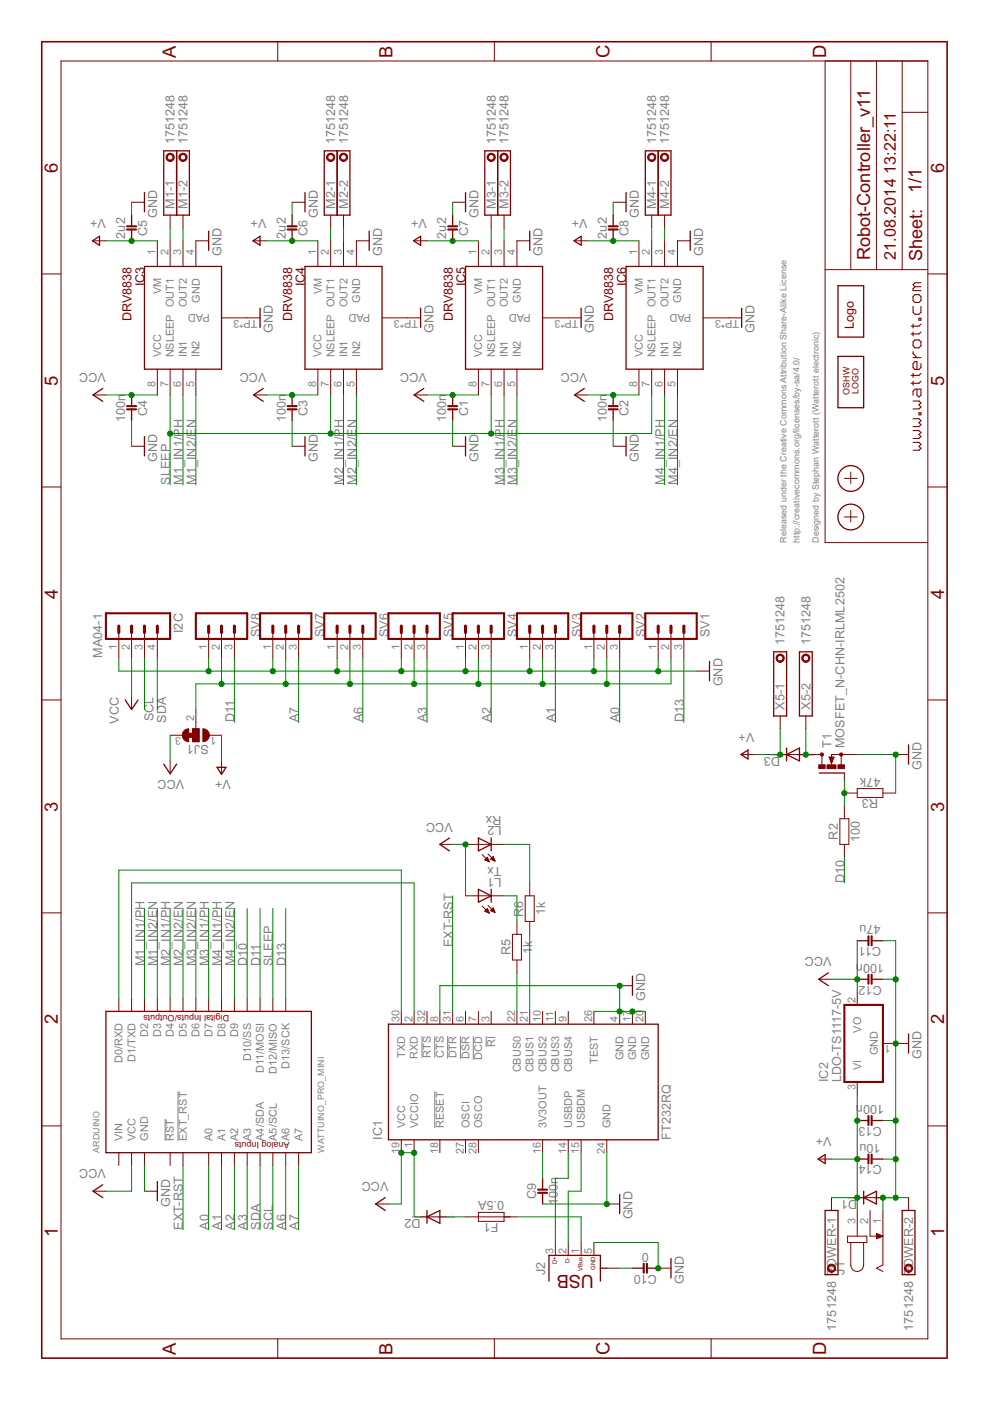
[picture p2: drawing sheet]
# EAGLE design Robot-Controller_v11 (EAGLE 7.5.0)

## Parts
ARDUINO  WATTUINO_PRO_MINI  WATTUINO_PRO_MINI5ADV1.0  [WATTUINO_PRO_MINI]
C1  100n  CAPACITOR-C0603  [R0603]
C2  100n  CAPACITOR-C0603  [R0603]
C3  100n  CAPACITOR-C0603  [R0603]
C4  100n  CAPACITOR-C0603  [R0603]
C5  2u2  CAPACITOR-C0603  [R0603]
C6  2u2  CAPACITOR-C0603  [R0603]
C7  2u2  CAPACITOR-C0603  [R0603]
C8  2u2  CAPACITOR-C0603  [R0603]
C9  100n  CAPACITOR-C0603  [R0603]
C10  0  CAPACITOR-C0603  [R0603]
C11  47u  CAPACITOR-C1206  [R1206]
C12  100n  CAPACITOR-C0603  [R0603]
C13  100n  CAPACITOR-C0603  [R0603]
C14  10u  CAPACITOR-C1206  [R1206]
D1  CGRM4001-G  [SOD-123_MINI-SMA]
D2  CGRM4001-G  [SOD-123_MINI-SMA]
D3  CGRM4001-G  [SOD-123_MINI-SMA]
F1  0.5A  RESISTOR-R0805  [R0805]
I2C  MA04-1  [MA04-1]
IC1  FT232RQ  [QFN32]
IC2  LDO-TS1117-5V  LDO-TS1117  [SOT223]
IC3  DRV8838  DRV8837  [WSON8]
IC4  DRV8838  DRV8837  [WSON8]
IC5  DRV8838  DRV8837  [WSON8]
IC6  DRV8838  DRV8837  [WSON8]
J1  DC-JACK""  [DC-JACK]
J2  USB10103594-0001LF  [10103594]
L1  Tx  LED-0603  [LED_0603]
L2  Rx  LED-0603  [LED_0603]
LOGO2  OSHW_LOGOX0100  [OSHW_6X100]
LOGO3  LOGO-SPARK_PLACE  [SPARK_TPLACE]
M1  1751248  [1751248]
M2  1751248  [1751248]
M3  1751248  [1751248]
M4  1751248  [1751248]
POWER  1751248  [1751248]
R2  100  RESISTOR-R0603  [R0603]
R3  47k  RESISTOR-R0603  [R0603]
R5  1k  RESISTOR-R0603  [R0603]
R6  1k  RESISTOR-R0603  [R0603]
SJ1  SJ2W  [SJ_2]
SV1  MA03-1  [MA03-1]
SV2  MA03-1  [MA03-1]
SV3  MA03-1  [MA03-1]
SV4  MA03-1  [MA03-1]
SV5  MA03-1  [MA03-1]
SV6  MA03-1  [MA03-1]
SV7  MA03-1  [MA03-1]
SV8  MA03-1  [MA03-1]
T1  MOSFET_N-CHN-IRLML2502  [SOT23]
X1  PASSER-07  [PASSER_07MM]
X2  PASSER-07  [PASSER_07MM]
X5  1751248  [1751248]

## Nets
A0: ARDUINO.A0 SV2.3
A1: ARDUINO.A1 SV3.3
A2: ARDUINO.A2 SV4.3
A3: ARDUINO.A3 SV5.3
A6: ARDUINO.A6 SV6.3
A7: ARDUINO.A7 SV7.3
D10: ARDUINO.10(D10/SS) R2.1
D11: ARDUINO.11(D11/MOSI) SV8.3
D13: ARDUINO.13(D13/SCK) SV1.3
EXT-RST: ARDUINO.EXT_RST(!EXT_RST) IC1.31(!DTR)
GND: ARDUINO.GND@1(GND) C1.2 C2.2 C3.2 C4.2 C5.1 C6.1 C7.1 C8.1 C9.1 C10.1 C11.1 C12.1 C13.1 C14.1 D1.A I2C.1 IC1.4(GND) IC1.8(!CTS) IC1.17(GND) IC1.20(GND) IC1.24(GND) IC1.26(TEST) IC2.1(GND) IC3.4(GND) IC3.TP1(PAD) IC3.TP2(PAD) IC3.TP(PAD) IC4.4(GND) IC4.TP1(PAD) IC4.TP2(PAD) IC4.TP(PAD) IC5.4(GND) IC5.TP1(PAD) IC5.TP2(PAD) IC5.TP(PAD) IC6.4(GND) IC6.TP1(PAD) IC6.TP2(PAD) IC6.TP(PAD) J1.1 J2.5(GND) POWER.2 R3.1 SV1.1 SV2.1 SV3.1 SV4.1 SV5.1 SV6.1 SV7.1 SV8.1 T1.2(S)
M1_IN1/PH: ARDUINO.2(D2) IC3.6(IN1)
M1_IN2/EN: ARDUINO.3(D3) IC3.5(IN2)
M2_IN1/PH: ARDUINO.4(D4) IC4.6(IN1)
M2_IN2/EN: ARDUINO.5(D5) IC4.5(IN2)
M3_IN1/PH: ARDUINO.7(D7) IC5.6(IN1)
M3_IN2/EN: ARDUINO.6(D6) IC5.5(IN2)
M4_IN1/PH: ARDUINO.8(D8) IC6.6(IN1)
M4_IN2/EN: ARDUINO.9(D9) IC6.5(IN2)
N$1: IC3.2(OUT1) M1.1
N$2: IC3.3(OUT2) M1.2
N$3: IC4.2(OUT1) M2.1
N$4: IC4.3(OUT2) M2.2
N$5: IC5.2(OUT1) M3.1
N$6: IC5.3(OUT2) M3.2
N$7: IC6.2(OUT1) M4.1
N$8: IC6.3(OUT2) M4.2
N$9: F1.1 J2.1(VBUS)
N$10: IC1.15(USBDM) J2.2(D-)
N$11: R2.2 R3.2 T1.1(G)
N$12: C9.2 IC1.16(3V3OUT)
N$13: ARDUINO.RXD@1(D0/RXD) IC1.30(TXD)
N$14: D3.A T1.3(D) X5.2
N$15: IC1.14(USBDP) J2.3(D+)
N$16: ARDUINO.TXD@1(D1/TXD) IC1.2(RXD)
N$17: IC1.22(CBUS0) R5.1
N$18: IC1.21(CBUS1) R6.1
N$19: SJ1.2 SV1.2 SV2.2 SV3.2 SV4.2 SV5.2 SV6.2 SV7.2 SV8.2
N$20: C10.2 J2.P$6(SHIELD) J2.P$7(SHIELD)
N$21: D2.A F1.2
N$22: L1.C R5.2
N$23: L2.C R6.2
SCL: ARDUINO.A5(A5/SCL) I2C.3
SDA: ARDUINO.A4(A4/SDA) I2C.4
SLEEP: ARDUINO.12(D12/MISO) IC3.7(NSLEEP) IC4.7(NSLEEP) IC5.7(NSLEEP) IC6.7(NSLEEP)
V+: C5.2 C6.2 C7.2 C8.2 C13.2 C14.2 D1.C D3.C IC2.3(VI) IC3.1(VM) IC4.1(VM) IC5.1(VM) IC6.1(VM) J1.3 POWER.1 SJ1.1 X5.1
VCC: ARDUINO.VCC@1(VCC) C1.1 C2.1 C3.1 C4.1 C11.2 C12.2 D2.C I2C.2 IC1.1(VCCIO) IC1.19(VCC) IC2.2(VO) IC3.8(VCC) IC4.8(VCC) IC5.8(VCC) IC6.8(VCC) L1.A L2.A SJ1.3
Unconnected: ARDUINO.RST@1(!RST) IC1.3(!RI) IC1.6(!DSR) IC1.7(!DCD) IC1.9(CBUS4) IC1.10(CBUS2) IC1.11(CBUS3) IC1.18(!RESET) IC1.27(OSCI) IC1.28(OSCO) IC1.32(!RTS) J1.2

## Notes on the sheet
- Released under the Creative Commons Attribution Share-Alike 
  License. http://creativecommons.org/licenses/by-sa/4.0/
  
  Designed by Stephan Watterott (Watterott electronic)

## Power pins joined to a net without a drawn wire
VIN: ARDUINO.VIN

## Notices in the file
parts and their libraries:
wattuino: This work is licensed under a Creative Commons Attribution-ShareAlike 3.0 Unported License.
